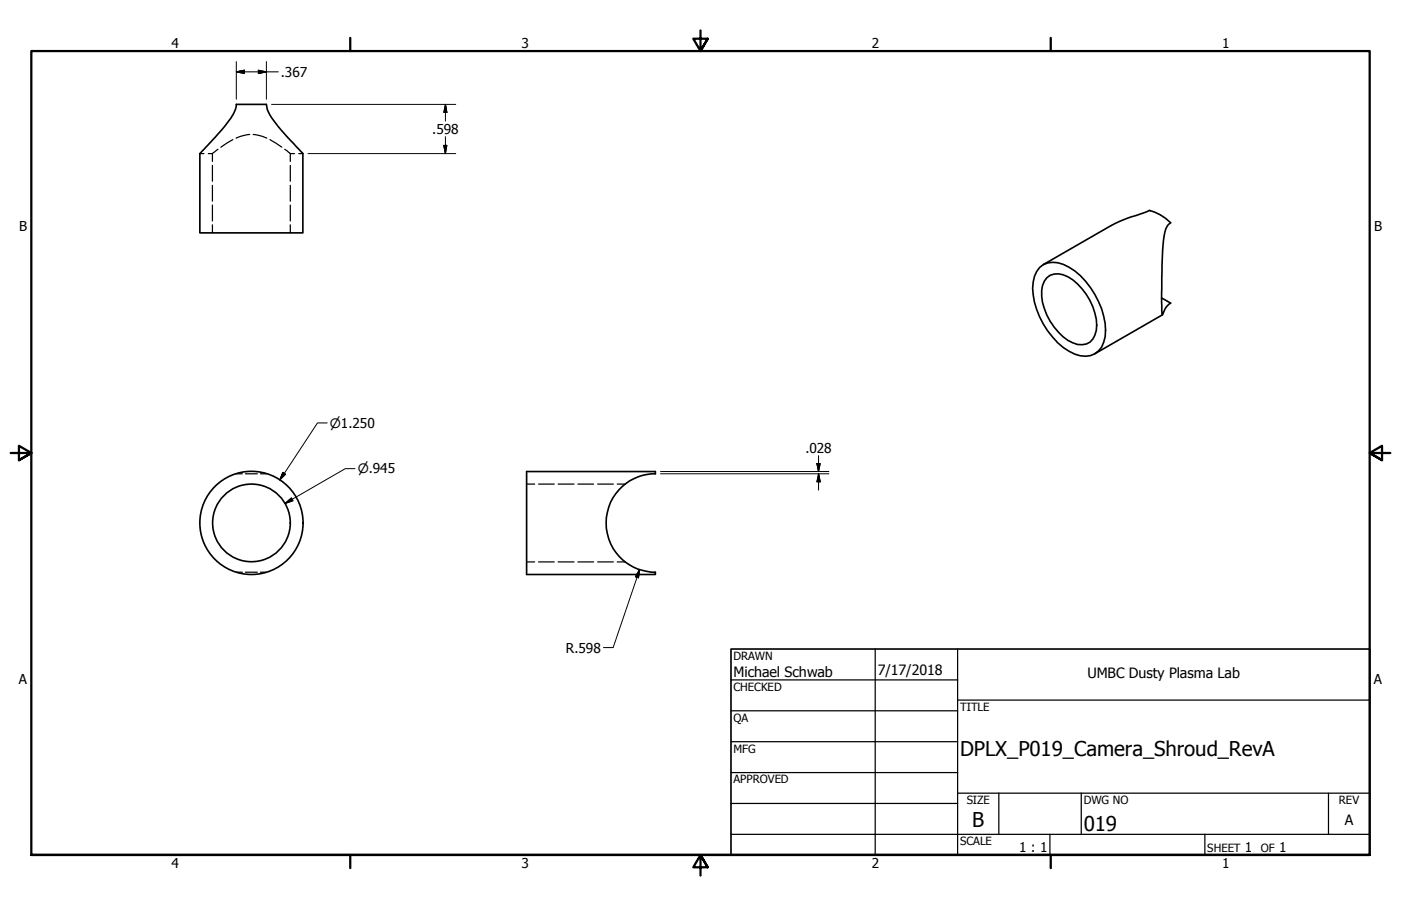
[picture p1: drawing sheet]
<svg xmlns="http://www.w3.org/2000/svg" width="432mm" height="279mm" viewBox="0 0 432 279" stroke-linecap="round" stroke-linejoin="round" font-family="sans-serif">
<!-- layer: Hidden (ANSI) -->
<g fill="none" stroke="#000" stroke-width=".38">
<path d="M61.6 47.4h1.3M64.2 47.4h1.3M65.5 47.4v2.4M65.5 51v4.9M65.5 57.2v4.8M67.2 46l-1.7 1.4M71.8 43.1l-3.7 2.3M77 41.5l-1.9 .3-2.3 .8M78 41.5l1.9 .3 2.3 .8M83.2 43.1l3.7 2.3M87.8 46l1.7 1.4M89.5 47.4h1.2"/>
<path d="M89.5 47.4v2.4M89.5 51v4.9M89.5 57.2v4.8M92.1 47.4h1.2M65.5 63.2v4.9M65.5 69.3v2.5M89.5 63.2v4.9M89.5 69.3v2.5M72.8 146.1h1.9M75.6 146.1h3.7M80.3 146.1h1.8M162.3 149.3h2.5"/>
<path d="M166 149.3h4.8M172 149.3h4.9M178.1 149.3h4.8M184.2 149.3h4.8M190.2 149.3h2.5M72.8 176.5h1.9M75.6 176.5h3.7M80.3 176.5h1.8M162.3 173.3h2.5M166 173.3h4.8M172 173.3h4.9M178.1 173.3h4.8"/>
<path d="M184.2 173.3h4.8M190.2 173.3h2.5"/>
</g>
<!-- layer: Visible (ANSI) -->
<g fill="none" stroke="#000" stroke-width=".51">
<path d="M72.8 32.2h9.3a12.3 12.3 0 0 0 3.6 6.7l7.6 8.5v24.4h-31.7v-24.4l2.9-3.1a56.9 56.9 0 0 0 7.4-9.2l.7-1.4zM320.4 82.5a7.3 7.3 0 0 1 9.1-.1 24.9 24.9 0 0 1 11.2 19.5 8.3 8.3 0 0 1-3.3 7.2 7.6 7.6 0 0 1-7.9-.8 24.9 24.9 0 0 1-11.2-19.4 9.3 9.3 0 0 1 2.1-6.4zM321.6 81.6l20.8-12a66.6 66.6 0 0 1 11.2-4.4l.7-.3a14.2 14.2 0 0 1 6.5 3.8 3.8 3.8 0 0 0-1.8 2.9 142.4 142.4 0 0 0-.9 22.7v2.6l.1 .2 .1-.1a6.5 6.5 0 0 1 2.5-3.5l-2.8-1.6M322.6 85.7a5.2 5.2 0 0 1 6.5-.4 18.2 18.2 0 0 1 8.8 16.6 4.8 4.8 0 0 1-7.3 3.8 18.2 18.2 0 0 1-9.5-16.1l.2-1.5 .6-1.4zM358.3 97.1l-20.9 12M162.3 145.4h39.7v.7a15.2 15.2 0 0 0-15.2 15.2 15.2 15.2 0 0 0 15.2 15.2v.7h-39.7z"/>
<circle cx="77.5" cy="161.3" r="15.9"/>
<circle cx="77.5" cy="161.3" r="12"/>
</g>
<!-- layer: Border (ANSI) -->
<path d="M107.9 11.7v4M215.9 9.4v6.3l-2.2-3.8h4.4l-2.2 3.8 2.2-3.8M323.8 11.7v4M3.3 139.7h6.4l-3.9-2.2v4.4l3.9-2.2-3.9 2.2M428.5 139.7h-6.4l3.9-2.2v4.4l-3.9-2.2 3.9 2.2M9.7 263.7v-248h412.4v248h-412.4h412.4M107.9 263.7v4M218.1 267.5l-2.2-3.8 2.2 3.8h-4.4l2.2-3.8v6.3M323.8 263.7v4" fill="none" stroke="#000" stroke-width=".7"/>
<!-- layer: Title (ANSI) -->
<g fill="none" stroke="#000" stroke-width=".38">
<path d="M225.3 209.7h69.8M225.3 219.2h69.8M269.7 200.2v63.5M295.1 215.9h127M295.1 200.2v63.5M225.3 228.7h69.8M225.3 238.3h69.8M225.3 257.3h196.8M225.3 247.8h69.8M295.1 244.6h127M307.8 244.6v12.7M323.6 257.3v6.4"/>
<path d="M333.2 244.6v12.7M371.3 257.3v6.4M409.4 244.6v12.7"/>
</g>
<path d="M225.3 200.2h196.8v63.5h-196.8z" fill="none" stroke="#000" stroke-width=".51"/>
<!-- layer: Dimension (ANSI) -->
<g fill="none" stroke="#000" stroke-width=".31">
<path d="M72.8 19v11.6M82.1 19v11.6M72.8 22.2l2.5-.5v1zM72.8 22.2h13M79.6 21.7l2.5 .5-2.5 .5zM83.7 32.2h56.8M137.3 32.2l.4 2.5h-.9zM137.3 32.2v5.1M94.9 47.4h45.6M136.8 44.8h.9l-.4 2.6zM137.3 42.2v5.2M100.8 130.4h-2.9l-11.7 17.6"/>
<path d="M87.2 145.7l.8 .5-1.8 1.8zM87.9 155.3l1.9-1.7 .5 .8zM109.4 144.5h-3l-18.5 10.8M203.6 146.1h51.9M203.6 145.4h51.9M251.8 142.9h1l-.5 2.5zM252.3 146.1l.5 2.5h-1zM252.3 140.5v4.9M252.3 146.1v5M197.1 175.6l-.3 2.6-1-.3zM197.1 175.6l-8.1 24.1h-3"/>
</g>
<g fill="#000" stroke="#000" stroke-width=".31">
<path d="M72.8 22.2l2.5-.5zM72.8 22.2l2.5-.5v1zM79.6 22.7l2.5-.5zM79.6 21.7l2.5 .5-2.5 .5zM137.3 32.2l.4 2.5zM137.3 32.2l.4 2.5h-.9zM136.8 44.8l.5 2.6zM136.8 44.8h.9l-.4 2.6zM87.2 145.7l-1 2.3zM87.2 145.7l.8 .5-1.8 1.8zM87.9 155.3l1.9-1.7zM87.9 155.3l1.9-1.7 .5 .8z"/>
<path d="M251.8 142.9l.5 2.5zM251.8 142.9h1l-.5 2.5zM252.3 146.1l.5 2.5zM252.3 146.1l.5 2.5h-1zM197.1 175.6l-.3 2.6zM197.1 175.6l-.3 2.6-1-.3z"/>
</g>
<g font-size="6.3">
<text x="295.9" y="233.2">DPLX_P019_Camera_Shroud_RevA</text>
<text x="299.7" y="255.1">B</text>
<text x="334" y="256.4">019</text>
</g>
<g font-size="4.4">
<text x="226.1" y="208.9">Michael Schwab</text>
<text x="270.5" y="208.2">7/17/2018</text>
<text x="335.2" y="209.2">UMBC Dusty Plasma Lab</text>
<text x="414.5" y="254.4">A</text>
</g>
<g font-size="4.2">
<text x="52.8" y="14.7">4</text>
<text x="160.8" y="14.7">3</text>
<text x="268.7" y="14.7">2</text>
<text x="376.7" y="14.7">1</text>
<text x="86.6" y="23.7">.367</text>
<text x="133.2" y="41.3">.598</text>
<text x="5.9" y="71.4">B</text>
<text x="423.5" y="71.4">B</text>
<text x="248.2" y="139.6">.028</text>
<text x="174.4" y="201.2">R.598</text>
<text x="5.8" y="211.1">A</text>
<text x="423.4" y="211.1">A</text>
<text x="314.1" y="262.9">1 : 1</text>
<text x="383.7" y="262.8">1</text>
<text x="394.2" y="262.8">1</text>
<text x="52.8" y="267.7">4</text>
<text x="160.8" y="267.7">3</text>
<text x="268.7" y="267.7">2</text>
<text x="376.7" y="267.7">1</text>
</g>
<g font-size="4">
<text x="101.7" y="131.9">⌀1.250</text>
<text x="110.2" y="146">⌀.945</text>
</g>
<g font-size="3.5">
<text x="226.1" y="203.5">DRAWN</text>
<text x="226.1" y="213">CHECKED</text>
<text x="295.9" y="219.2">TITLE</text>
<text x="226.1" y="222.6">QA</text>
<text x="226.1" y="232.1">MFG</text>
<text x="226.1" y="241.6">APPROVED</text>
<text x="297.9" y="248">SIZE</text>
<text x="334" y="248">DWG NO</text>
<text x="412.7" y="247.9">REV</text>
<text x="295.9" y="260.7">SCALE</text>
<text x="372.1" y="262.8">SHEET</text>
<text x="388.6" y="262.8">OF</text>
</g>
</svg>
